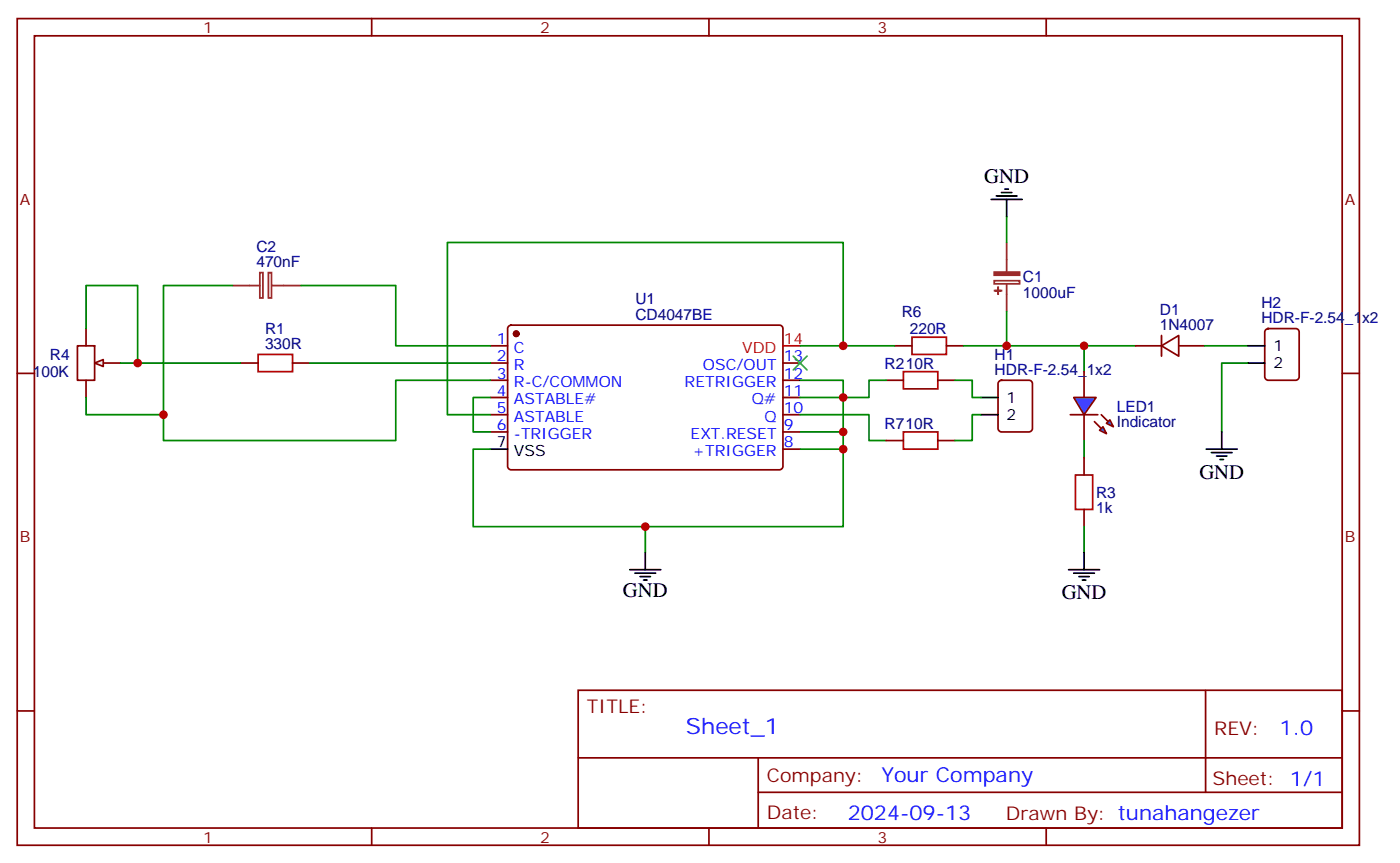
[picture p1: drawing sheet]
<svg xmlns="http://www.w3.org/2000/svg" width="287mm" height="177mm" viewBox="0 0 287 177" stroke-linecap="round" stroke-linejoin="round" font-family="sans-serif">
<g fill="none" stroke="#870000" stroke-width=".35">
<path d="M3.5 3.8h275.2v169.3h-275.2zM7.1 7.3h268.1v162.3h-268.1zM76.2 3.8v3.5M145.3 3.8v3.5M214.5 3.8v3.5M3.5 76.5h3.6M15.9 70.8h3.5v7.1h-3.5zM17.6 67.3v3.5M17.6 77.9v3.5M21.2 74.4h3.5M100.5 70.8h3.6M100.5 74.4h3.6"/>
<path d="M100.5 77.9h3.6M104.3 66.8l.5-.2h55a.71 .71 0 0 1 .7 .7v28.2a.76 .76 0 0 1-.7 .7h-55a.76 .76 0 0 1-.7-.7v-28.2zM160.5 74.4h3.5M160.5 77.9h3.5M275.2 76.5h3.5M100.5 81.4h3.6M100.5 84.9h3.6M100.5 88.5h3.6M160.5 81.4h3.5M160.5 84.9h3.5M160.5 88.5h3.5M160.5 92h3.5"/>
<path d="M3.5 145.6h3.6M118.5 141.4h156.7v28.2h-156.7zM118.6 155.2h156.4M155.4 155.2v14.2M247.2 141.4v20.9M275.2 145.6h3.5M76.2 169.6v3.5M145.3 169.6v3.5M155.4 162.3h119.6M214.5 169.6v3.5"/>
</g>
<circle cx="105.8" cy="68.4" r=".53" fill="#870000" stroke="#870000" stroke-width=".35"/>
<path d="M100.5 92h3.6" fill="none" stroke="#000" stroke-width=".35"/>
<path d="M160.5 70.8h3.5" fill="none" stroke="#f00" stroke-width=".35"/>
<path d="M19.4 74.4l1.8-.7v1.4z" fill="#f0f0f0" stroke="#870000" stroke-width=".35"/>
<path d="M52.9 72.6h7.1v3.5h-7.1zM185.2 76.1h7.1v3.6h-7.1zM187 69.1h7v3.5h-7zM185.2 88.5h7.1v3.5h-7.1z" fill="none" stroke="#a10000" stroke-width=".35"/>
<path d="M49.4 74.4h3.5M60 74.4h3.5M181.7 77.9h3.5M183.4 70.8h3.6M192.3 77.9h3.5M194 70.8h3.6M222.2 76.1v5.3M181.7 90.2h3.5M192.3 90.2h3.5M222.2 84.9v5.3" fill="none" stroke="#870000" stroke-width=".35"/>
<path d="M47.6 58.5h5.7M53.3 55.8h.6v5.2h-.6zM55 55.8h.7v5.2h-.7zM55.7 58.5h6M203.8 57.5h5.2v.6h-5.2zM206.4 49.7v6M206.4 58.1v5.7" fill="none" stroke="#8c2424" stroke-width=".35"/>
<g fill="none" stroke="#008700" stroke-width=".35">
<path d="M47.6 58.5h-14.1v31.7h47.6v-12.3h19.4M61.7 58.5h19.4v12.3h19.4M206.4 44.4v5.3M17.6 67.3v-8.8h10.6v15.9h21.2M63.5 74.4h37M164 70.8h8.9v-21.1h-81.2v35.2h8.8M164 77.9h8.9v30h-75.9v-15.9h3.5M172.9 70.8h10.5M181.7 77.9h-3.5v3.5h-14.2M197.6 70.8h24.6v5.3M206.4 63.8v7M100.5 81.4h-3.5v7.1h3.5"/>
<path d="M164 84.9h14.2v5.3h3.5M164 88.5h8.9M164 92h8.9M132.3 107.9v5.3"/>
</g>
<path d="M205.3 39.4h2.1M206 38.7h.7M203.2 40.9h6.3M204.3 40.1h4.2M206.4 40.9v3.5M129.1 116.7h6.4M130.2 117.4h4.2M131.2 118.1h2.1M131.9 118.8h.7M132.3 113.2v3.5" fill="none" stroke="#000" stroke-width=".35"/>
<g fill="#8c2424" stroke="#8c2424" stroke-width=".35">
<path d="M203.8 55.7h5.2v.7h-5.2z"/>
<path d="M203.9 59.5h1.4z"/>
<path d="M204.6 58.8v1.5z"/>
</g>
<g fill="#09f" stroke="#870000" stroke-width=".35">
<path d="M226.1 87.4l.7 1.4-1.4-.7z"/>
<path d="M226.8 86.7l.7-.7 .7 1.4z"/>
</g>
<g fill="#870000" stroke="#870000" stroke-width=".35">
<path d="M224.4 86.4l1.4 1.4z"/>
<path d="M225.8 84.9l1.4 1.5z"/>
</g>
<path d="M219.4 84.9h5.7z" fill="#f00" stroke="#870000" stroke-width=".35"/>
<path d="M220.1 81.4h4.6l-2.5 3.5z" fill="#09f" stroke="#870000" stroke-width=".35"/>
<path d="M24.7 74.4h3.5M195.8 77.9h3.5v3.5h1.8M222.2 70.8h10.6M246.9 70.8h8.9M255.8 74.4h-5.3v14.1M17.6 81.4v3.5h15.9M201.1 84.9h-1.8v5.3h-3.5M222.2 90.2v3.6M222.2 107.9v5.3" fill="none" stroke="#008700" stroke-width=".35"/>
<path d="M220.5 97.3h3.5v7.1h-3.5z" fill="none" stroke="#a10000" stroke-width=".35"/>
<path d="M204.8 78.1l.5-.2h5.7a.71 .71 0 0 1 .7 .7v9.2a.76 .76 0 0 1-.7 .7h-5.7a.76 .76 0 0 1-.7-.7v-9.2zM232.8 70.8h5.3M238.1 70.8l3.6-2.1v4.3zM238.1 68.7v4.3M241.7 70.8h5.2M259.5 67.5l.5-.2h5.6a.71 .71 0 0 1 .7 .7v9.2a.76 .76 0 0 1-.7 .7h-5.6a.76 .76 0 0 1-.7-.7v-9.2zM222.2 93.8v3.5M222.2 104.4v3.5" fill="none" stroke="#870000" stroke-width=".35"/>
<g fill="none" stroke="#000" stroke-width=".35">
<path d="M255.8 70.8h3.5M255.8 74.4h3.5M201.1 81.4h3.5M201.1 84.9h3.5M247.3 92h6.3M248.4 92.7h4.2M249.4 93.4h2.1M250.1 94.1h.7M250.5 88.5v3.5M219.1 116.7h6.3M220.1 117.4h4.3M221.2 118.1h2.1"/>
<path d="M221.9 118.8h.7M222.2 113.2v3.5"/>
</g>
<path d="M162.6 73l2.9 2.8M165.5 73l-2.9 2.8" fill="none" stroke="#3c3" stroke-width=".35"/>
<g fill="#c00">
<circle cx="172.9" cy="70.8" r=".88"/>
<circle cx="172.9" cy="81.4" r=".88"/>
<circle cx="172.9" cy="88.5" r=".88"/>
<circle cx="172.9" cy="92" r=".88"/>
<circle cx="132.3" cy="107.9" r=".88"/>
<circle cx="206.4" cy="70.8" r=".88"/>
<circle cx="222.3" cy="70.8" r=".88"/>
<circle cx="33.5" cy="84.9" r=".88"/>
<circle cx="28.2" cy="74.4" r=".88"/>
</g>
<text font-size="4.6" fill="#00f" x="140.6" y="150.4">Sheet_1</text>
<g font-size="4.2">
<text x="201.8" y="37.5">GND</text>
<text x="245.9" y="98.1">GND</text>
<text x="127.7" y="122.3">GND</text>
<text x="217.7" y="122.8">GND</text>
</g>
<g font-size="4.2" fill="#00f">
<text x="262.3" y="150.7">1.0</text>
<text x="180.7" y="160.2">Your Company</text>
<text x="173.8" y="168">2024-09-13</text>
</g>
<g font-size="3.9" fill="#800">
<text x="120.3" y="146">TITLE:</text>
<text x="248.9" y="150.7">REV:</text>
<text x="157.2" y="160.2">Company:</text>
<text x="248.6" y="160.8">Sheet: 1/1</text>
<text x="157.2" y="167.9">Date:</text>
<text x="206.2" y="167.9">Drawn By: tunahangezer</text>
</g>
<g font-size="3.2" fill="#800">
<text x="41.6" y="6.8">1</text>
<text x="110.8" y="6.8">2</text>
<text x="179.9" y="6.8">3</text>
<text x="4.1" y="41.9">A</text>
<text x="275.7" y="41.9">A</text>
<text x="4.1" y="111.1">B</text>
<text x="275.7" y="111.1">B</text>
<text x="41.6" y="172.6">1</text>
<text x="110.8" y="172.6">2</text>
<text x="179.9" y="172.6">3</text>
</g>
<g font-size="3.2" fill="#000080">
<text x="52.6" y="51.6">C2</text>
<text x="52.6" y="54.8">470nF</text>
<text x="209.7" y="57.9">C1</text>
<text x="130.3" y="65.5">CD4047BE</text>
<text x="130.3" y="62.4">U1</text>
<text x="184.9" y="64.9">R6</text>
<text x="209.7" y="61.1">1000uF</text>
<text x="237.8" y="64.5">D1</text>
<text x="258.6" y="63.1">H2</text>
<text x="54.3" y="71.5">330R</text>
<text x="54.3" y="68.4">R1</text>
<text x="186.5" y="68.5">220R</text>
<text x="237.8" y="67.7">1N4007</text>
<text x="258.6" y="66.3">HDR-F-2.54_1x2</text>
<text x="6.7" y="77.2">100K</text>
<text x="10.2" y="73.7">R4</text>
<text x="181.3" y="75.5">R210R</text>
<text x="203.9" y="76.8">HDR-F-2.54_1x2</text>
<text x="203.9" y="73.7">H1</text>
<text x="181.3" y="87.8">R710R</text>
<text x="229" y="87.5">Indicator</text>
<text x="229" y="84.4">LED1</text>
<text x="224.7" y="102">R3</text>
<text x="224.7" y="105.1">1k</text>
</g>
<g font-size="3.2" fill="#00f">
<text x="101.9" y="70.5">1</text>
<text x="101.9" y="74">2</text>
<text x="101.9" y="77.5">3</text>
<text x="105.4" y="72.2">C</text>
<text x="105.4" y="75.8">R</text>
<text x="144.1" y="75.8">OSC/OUT</text>
<text x="160.7" y="77.5">12</text>
<text x="160.7" y="74">13</text>
<text x="101.9" y="81.1">4</text>
<text x="105.4" y="79.3">R-C/COMMON</text>
<text x="105.4" y="82.8">ASTABLE#</text>
<text x="140.4" y="79.3">RETRIGGER</text>
<text x="154.1" y="82.8">Q#</text>
<text x="160.7" y="81.1">11</text>
<text x="101.9" y="84.6">5</text>
<text x="101.9" y="88.1">6</text>
<text x="105.4" y="86.4">ASTABLE</text>
<text x="105.4" y="89.9">-TRIGGER</text>
<text x="141.6" y="89.9">EXT.RESET</text>
<text x="156.7" y="86.4">Q</text>
<text x="160.7" y="88.1">9</text>
<text x="160.7" y="84.6">10</text>
<text x="142" y="93.4">+TRIGGER</text>
<text x="160.7" y="91.7">8</text>
</g>
<g font-size="3.2" fill="#f00">
<text x="160.7" y="70.5">14</text>
<text x="152.1" y="72.2">VDD</text>
</g>
<g font-size="3.2">
<text x="261.1" y="71.9">1</text>
<text x="261.1" y="75.4">2</text>
<text x="206.4" y="82.5">1</text>
<text x="206.4" y="86">2</text>
<text x="101.9" y="91.7">7</text>
<text x="105.4" y="93.4">VSS</text>
</g>
</svg>
